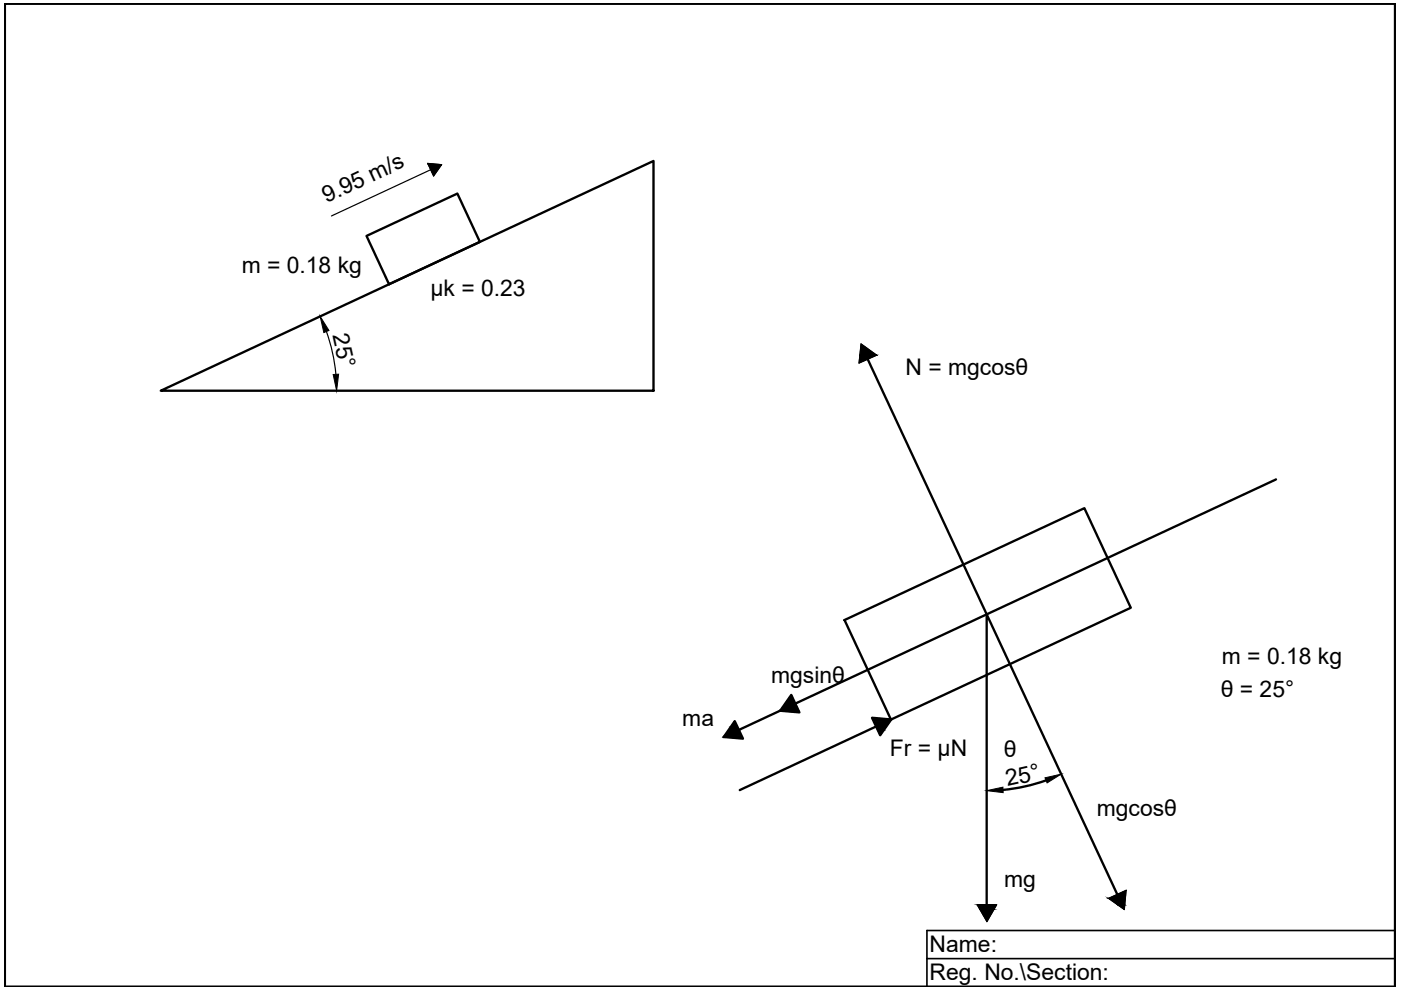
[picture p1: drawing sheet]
<svg xmlns="http://www.w3.org/2000/svg" width="297mm" height="210mm" viewBox="0 0 297 210" stroke-linecap="round" stroke-linejoin="round" font-family="sans-serif">
<!-- layer: FVnTV -->
<path d="M1 .8h294.8v208.4h-294.8zM77.7 50l19.3-9 4.7 10.3-19.2 9zM183.3 74.6l25.9 55.7M34.1 82.8l104.5-48.7v48.7zM270.5 101.6l-117.1 54.7M179.1 131.5l50.8-23.8 9.9 21.2-50.9 23.7zM155.8 152.9l1.7 3.7-4.1-.3zM167.8 147.3l1.7 3.7-4.1-.3zM184.9 152.2l4.1 .3-2.4 3.4zM188.9 152.6l-32.1 14.9M221.8 165.5a37.4 37.4 0 0 1-9.1 2M237.7 191.5l-28.5-61.2v62.8" fill="none" stroke="#000" stroke-width=".5"/>
<!-- layer: TrueLengthLines -->
<path d="M295.8 197.3h-99.3v11.9M196.5 203.2h99.3" fill="none" stroke="#000" stroke-width=".35"/>
<!-- layer: 0 -->
<path d="M90.7 34.6l2.9 .3-1.7 2.4zM92.8 35.3l-22.5 10.5M69.2 70.3a37.3 37.3 0 0 1 2 9.1M182.6 72.9l3.3 2.4-3.8 1.7zM207.2 191.9h4.1l-2 3.5zM235 190.5l3.8-1.7-.4 4z" fill="none" stroke="#000" stroke-width=".25"/>
<g fill="#000" stroke="#000" stroke-width=".21">
<path d="M67.9 67.1l1.8 3-1 .4zM70.6 79.4l1.2-.1-.4 3.5z"/>
<path d="M90.7 34.6l2.9 .3h-2.8zM90.8 34.9l1.1 2.4 1.7-2.4z"/>
</g>
<!-- layer: FVnTV -->
<g fill="#000" stroke="#000" stroke-width=".21">
<path d="M154.2 155.9h3l.1 .4zM154.5 154.8h2.2l-2.5 1.1zM155.8 152.9l.5 1.1h-1.3zM154.2 155.9l2.5-1.1 .5 1.1zM165.4 150.7h3.9zM165.4 150.7l3.2-1.5 .7 1.5zM184.9 152.2l4 .3h-3.9zM185.2 152.9h3l-2.4 1.1zM185.8 154h2.1l-.5 .8zM209.2 167.6l3.4-.7 .1 1.2zM221.6 164.9l3.4-.8-3 1.9zM207.2 191.9h4.1z"/>
<path d="M207.2 191.9h4.1l-.6 .9zM235 190.5h3.6l-.1 1.4zM235 190.5l3.8-1.7-.2 1.7z"/>
<path d="M182.6 72.9l3.3 2.4h-3.6zM182.3 75.3l-.2 1.7 3.8-1.7z"/>
<path d="M153.4 156.3h3.9l-3.1-.4zM153.4 156.3h3.9l.2 .3z"/>
<path d="M154.5 154.8l-.8 1.1h.5zM153.7 155.9h.5l-.8 .4z"/>
<path d="M155 154l1.7 .8-.4-.8zM155 154l1.7 .8h-2.2z"/>
<path d="M165.4 150.7h3.9zM165.4 150.7h3.9l.2 .3z"/>
<path d="M167.8 147.3l.8 1.9h-2.1zM166.5 149.2l-1.1 1.5 3.2-1.5z"/>
<path d="M185.8 154l.3 .8h1.3zM186.1 154.8h1.3l-.8 1.1z"/>
<path d="M188.2 152.9l-.3 1.1 .8-1.1zM185.8 154l2.4-1.1-.3 1.1z"/>
<path d="M185 152.5h3.9zM185 152.5h3.9z"/>
<path d="M185.1 152.5l3.8 .1zM185.1 152.5l3.8 .1z"/>
<path d="M185.1 152.6l3.1 .3 .7-.3zM185.1 152.6l3.1 .3h-3z"/>
<path d="M188.9 152.6l-.2 .3zM188.2 152.9l.7-.3-.2 .3z"/>
<path d="M207.2 191.9l.6 .9h2.9zM207.8 192.8h2.9l-1.4 2.6z"/>
<path d="M235 190.5l2 1.4h1.5zM237 191.9h1.5l-.1 .9z"/>
</g>
<g font-size="4.9">
<text x="69.2" y="43.1" transform="rotate(-25 69.2 43.1)">9.95 m/s</text>
<text x="51.2" y="57.9">m = 0.18 kg</text>
<text x="91.2" y="62.7">μk = 0.23</text>
<text x="70.5" y="71.1" transform="rotate(78 70.5 71.1)">25°</text>
<text x="192" y="79.6">N = mgcosθ</text>
<text x="259.1" y="140.9">m = 0.18 kg</text>
<text x="163.5" y="144.7">mgsinθ</text>
<text x="258.8" y="147.8">θ = 25°</text>
<text x="144.7" y="153.8">ma</text>
<text x="188.7" y="160.2">Fr = μN</text>
<text x="212.8" y="160.5">θ</text>
<text x="213.6" y="166.7" transform="rotate(-12 213.6 166.7)">25°</text>
<text x="232.5" y="173">mgcosθ</text>
<text x="212.9" y="188">mg</text>
<text x="197.1" y="201.8">Name:</text>
<text x="197.1" y="207.8">Reg. No.\Section:</text>
</g>
</svg>
